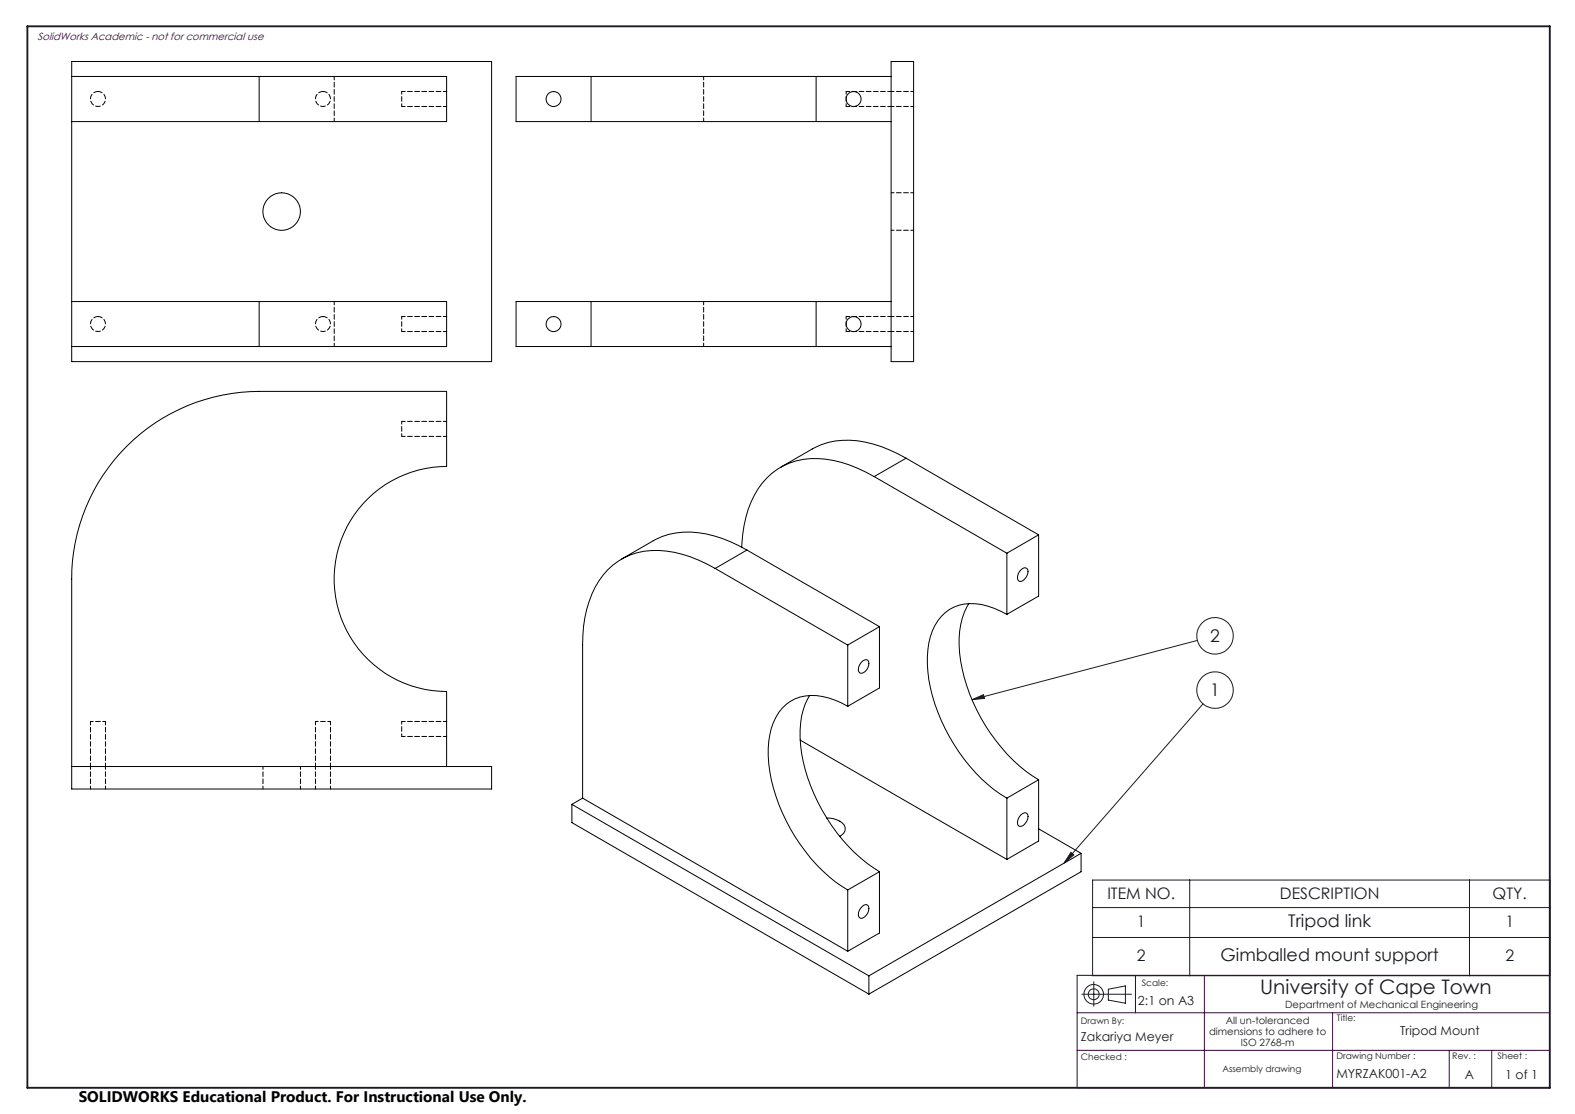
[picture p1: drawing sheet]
<svg xmlns="http://www.w3.org/2000/svg" width="420mm" height="297mm" viewBox="0 0 420 297" stroke-linecap="round" stroke-linejoin="round" font-family="sans-serif">
<g fill="none" stroke="#191924" stroke-width=".27">
<path d="M319.3 170.7l-60.1 15.8M259.2 186.5l3.1-1.3 .2 1zM320.8 187.6l-37 42.5M285.6 227.3l.7 .6-2.5 2.2zM291.4 234.6h121.9v25.5h-121.9zM317.3 234.6v25.5M391.9 234.6v25.5M291.4 242h121.9M291.4 249.9h121.9M288.5 265.1h13.2M291.7 261.8v6.5M295.6 263.7l4.5-.8v4.6l-4.5-.9z"/>
<circle cx="324" cy="169.5" r="4.9"/>
<circle cx="324" cy="184" r="4.9"/>
<circle cx="291.6" cy="265.1" r="2.61"/>
<circle cx="291.7" cy="265.1" r="1.45"/>
</g>
<path d="M7.3 7h406v283h-406z" fill="none" stroke="#191924" stroke-width=".5"/>
<path d="M287.2 270h126.1M302.8 260v10M321.2 260v30M355.4 270v20M413.3 260h-126.1v30h126.1M287.2 280h126.1M386.5 280v10M397.8 280v10" fill="none" stroke="#400040" stroke-width=".27"/>
<path d="M259.2 186.5l3.1-1.3 .2 1zM285.6 227.3l.7 .6-2.5 2.2z" fill="#191924"/>
<g fill="none" stroke="#000" stroke-width=".27">
<path d="M19.1 16.4h112v80h-112zM237.6 16.4h6v80h-6zM19.1 32.4h50M19.1 20.4h50M69.1 20.4h50v12h-50M69.1 20.4v12M157.6 20.4h60M157.6 32.4h60M157.6 20.4h-20v12h20M157.6 20.4v12M217.6 32.4h20M217.6 20.4h20"/>
<path d="M217.6 20.4v12M19.1 92.4h50M19.1 80.4h50M69.1 80.4h50v12h-50M69.1 80.4v12M157.6 80.4h60M157.6 92.4h60M157.6 80.4h-20v12h20M157.6 80.4v12M217.6 92.4h20M217.6 80.4h20M217.6 80.4v12"/>
<path d="M233.1 127.1a29.8 29.8 0 0 0-18.9-4.6 17.9 17.9 0 0 0-13.9 11.4 33.7 33.7 0 0 0-2.5 12M233.1 127.1l35.4 20.4M241.6 122.2a30.4 30.4 0 0 0-18.9-4.6 17.8 17.8 0 0 0-6.1 2.1l-8.5 4.9M241.6 122.2l-8.5 4.9M241.6 122.2l35.4 20.4M190.7 151.5a30.4 30.4 0 0 0-18.9-4.5 18.3 18.3 0 0 0-14.7 13.4 33.8 33.8 0 0 0-1.7 11.6v40.8M190.7 151.5l35.4 20.5M199.2 146.6a31.3 31.3 0 0 0-17.1-4.7 17.3 17.3 0 0 0-7.9 2.3l-8.5 4.9M199.2 146.6l-8.5 4.9M199.2 146.6l35.3 20.5M268.5 147.5v16.3M272.3 151.9a1.03 1.03 0 0 1 1.8 0 2.68 2.68 0 0 1-2.2 3.1 1.77 1.77 0 0 1 0-2.6z"/>
<path d="M277 142.6l-8.5 4.9M277 142.6v16.3l-8.5 4.9M226.1 172v16.3M229.9 176.4a1.02 1.02 0 0 1 1.4-.4 1.02 1.02 0 0 1 .3 1.4 2.34 2.34 0 0 1-2.1 2.1 1.7 1.7 0 0 1 0-2.7zM234.5 167.1v16.3l-8.4 4.9M234.5 167.1l-8.4 4.9M258.3 160.9a21.6 21.6 0 0 0-2.1 15.4 48 48 0 0 0 19.1 30.5l1.7 1.1M268.5 163.8a16.7 16.7 0 0 0-12.8-2.4 12 12 0 0 0-8 10 38.9 38.9 0 0 0 5.5 25 43.1 43.1 0 0 0 15.3 16.4M213.4 197.3l55.1 31.8M215.9 185.4a20.4 20.4 0 0 0-2.4 13.3 47.5 47.5 0 0 0 21 33.7M226.1 188.3a16.1 16.1 0 0 0-14.1-2 12.4 12.4 0 0 0-6.7 9.6 36.2 36.2 0 0 0 3.3 20.7 45 45 0 0 0 17.5 20.7M19.1 204.4h112v6h-112v-56a50 50 0 0 1 50-50.1h50v20.1a30 30 0 0 0-30 30 30 30 0 0 0 30 30v20"/>
<path d="M152.5 214.5l79.2 45.7M152.5 214.5v4.8l79.2 45.7M155.4 212.8l70.7 40.8M155.4 212.8l-2.9 1.7M220.5 218.1a5.4 5.4 0 0 1 4.8 2.3 2.12 2.12 0 0 1-1.4 2.6M268.5 212.8v16.3M272.3 217.2a1.05 1.05 0 0 1 1.8 0 2.62 2.62 0 0 1-2.2 3.1 1.77 1.77 0 0 1 0-2.6zM277 207.9v16.3l-8.5 4.9M277 207.9l-8.5 4.9M226.1 237.3v16.3M234.5 232.4v16.3l-8.4 4.9M234.5 232.4l-8.4 4.9"/>
<path d="M277 221l11.3 6.5M288.3 227.5l-56.6 32.7M288.3 227.5v4.9l-56.6 32.6M229.9 241.7a1 1 0 0 1 1.7 0 2.62 2.62 0 0 1-2.1 3.1 1.7 1.7 0 0 1 0-2.6zM231.7 260.2v4.8"/>
<circle cx="147.6" cy="26.4" r="2"/>
<circle cx="227.6" cy="26.4" r="2"/>
<circle cx="75.1" cy="56.4" r="5"/>
<circle cx="147.6" cy="86.4" r="1.99"/>
<circle cx="227.6" cy="86.4" r="1.99"/>
</g>
<g fill="none" stroke="#000" stroke-width=".27" stroke-dasharray="1.3 .6" stroke-dashoffset=".5">
<path d="M107.1 24.4v4M225.6 24.4v4M237.6 28.4h6M243.6 24.4h-6M243.6 51.4h-6M237.6 61.4h6M107.1 84.4v4M225.6 84.4v4M237.6 88.4h6M243.6 84.4h-6M107.1 112.3v4M28.1 192.3h-4"/>
<path d="M88.1 192.3h-4M107.1 192.3v4M24.1 204.3v6M28.1 210.3v-6M70.1 204.3v6M80.1 210.3v-6M84.1 204.3v6M88.1 210.3v-6"/>
</g>
<g fill="none" stroke="#000" stroke-width=".27" stroke-dasharray="1.3 .6" stroke-dashoffset=".3">
<path d="M89.1 20.4v12M107.1 28.4h12M119.1 24.4h-12M187.6 32.4v-12M225.6 28.4h12M237.6 24.4h-12M89.1 80.4v12M107.1 88.4h12M119.1 84.4h-12M187.6 92.4v-12M225.6 88.4h12M237.6 84.4h-12"/>
<path d="M107.1 116.3h12M119.1 112.3h-12M24.1 192.3v12M84.1 192.3v12M107.1 196.3h12M119.1 192.3h-12M28.1 204.3v-12M88.1 204.3v-12"/>
</g>
<path d="M26.1 24.4a2 2 0 0 1 1.8 2.8 2 2 0 0 1-3.3 .5 2 2 0 0 1 1-3.3h.5M86.1 24.4a2 2 0 0 1 1.8 2.8 2 2 0 0 1-3.3 .5 2 2 0 0 1 1-3.3h.5M26.1 84.4a2 2 0 0 1 1.8 2.8 2 2 0 0 1-3.3 .5 2 2 0 0 1 1-3.3h.5M86.1 84.4a2 2 0 0 1 1.8 2.8 2 2 0 0 1-3.3 .5 2 2 0 0 1 1-3.3h.5" fill="none" stroke="#000" stroke-width=".27" stroke-dasharray="1.3 .6" stroke-dashoffset=".1"/>
<text font-size="5.3" fill="#191924" x="336" y="265.1">University of Cape Town</text>
<g font-size="4.7" fill="#191924">
<text x="322.7" y="171.2">2</text>
<text x="322.7" y="185.7">1</text>
<text x="343.5" y="247.2">Tripod link</text>
<text x="325.5" y="256.3">Gimballed mount support</text>
</g>
<g font-size="4.2" fill="#191924">
<text x="295.3" y="239.8">ITEM NO.</text>
<text x="341.3" y="239.8">DESCRIPTION</text>
<text x="398" y="239.8">QTY.</text>
<text x="303.2" y="247.1">1</text>
<text x="401.4" y="247.1">1</text>
<text x="303.2" y="256.2">2</text>
<text x="401.4" y="256.2">2</text>
</g>
<text font-size="4.1" x="21" y="293.7">SOLIDWORKS Educational Product. For Instructional Use Only.</text>
<g font-size="3.3" fill="#191924">
<text x="303.5" y="267.8">2:1 on A3</text>
<text x="373.4" y="275.9">Tripod Mount</text>
<text x="288.2" y="277.6">Zakariya Meyer</text>
<text x="356.4" y="287.5">MYRZAK001-A2</text>
<text x="390.6" y="287.6">A</text>
<text x="401.4" y="287.6">1 of 1</text>
</g>
<text font-size="2.8" fill="#400040" x="10" y="10.5">SolidWorks Academic - not for commercial use</text>
<g font-size="2.7" fill="#191924">
<text x="342.7" y="268.7">Department of Mechanical Engineering</text>
<text x="322.4" y="275.9">dimensions to adhere to</text>
<text x="326.9" y="272.9">All un-toleranced</text>
<text x="330.9" y="278.9">ISO 2768-m</text>
</g>
<g font-size="2.4" fill="#191924">
<text x="304.5" y="262.8">Scale:</text>
<text x="288.2" y="272.9">Drawn By:</text>
<text x="356.5" y="272.3">Title:</text>
<text x="288.2" y="282.6">Checked :</text>
<text x="326" y="285.8">Assembly drawing</text>
<text x="356.4" y="282.3">Drawing Number :</text>
<text x="387.3" y="282.4">Rev. :</text>
<text x="399.3" y="282.3">Sheet :</text>
</g>
</svg>
